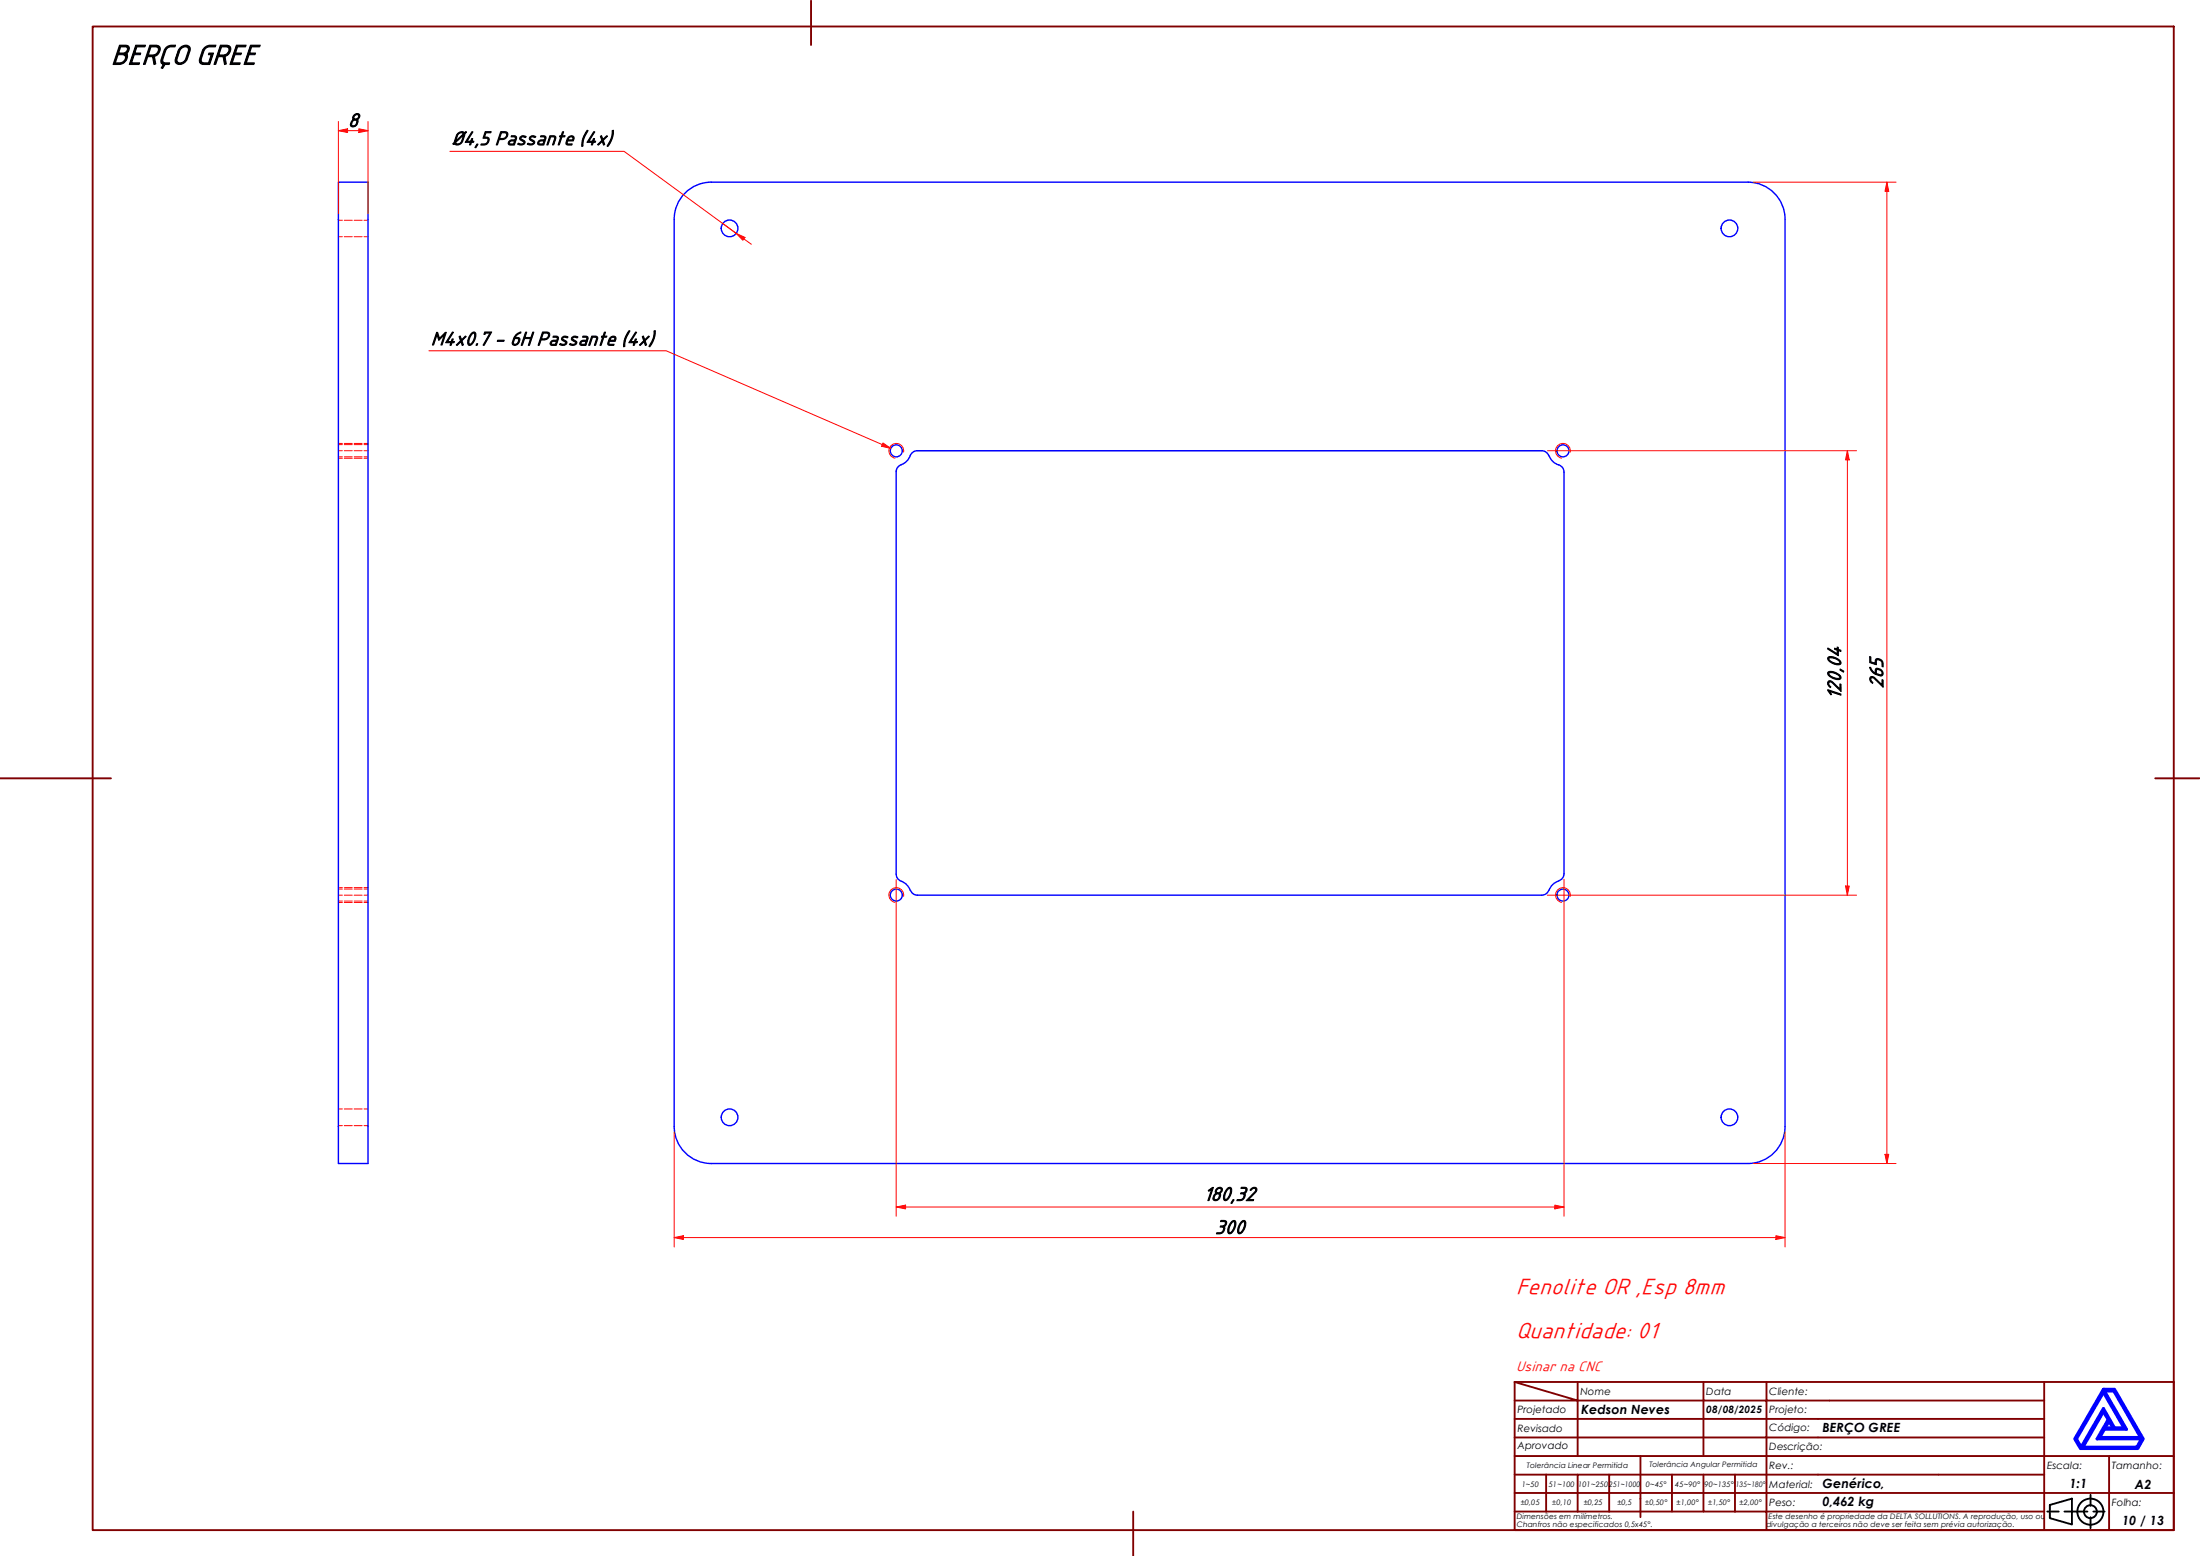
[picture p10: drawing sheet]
<svg xmlns="http://www.w3.org/2000/svg" width="594mm" height="420mm" viewBox="0 0 594 420" stroke-linecap="round" stroke-linejoin="round" font-family="sans-serif">
<!-- layer: Visible (ABNT) -->
<g fill="none" stroke="#00f" stroke-width=".38">
<path d="M91.4 49.2h8v265h-8zM192 49.2h280.1M192.1 49.2a10 10 0 0 0-10 10v245a10 10 0 0 0 10 10M472 49.2a10 10 0 0 1 10 10v245a10 10 0 0 1-10 10M416.3 121.7a2 2 0 0 1 1.9 1.3M416.4 121.7h-168.7a2.29 2.29 0 0 0-2.2 1.9l-1.1 1.3-1.1 .6a2.05 2.05 0 0 0-1.3 1.9v108.6a2 2 0 0 0 1.3 1.9M418.3 123.1l.6 1.1 1.4 1.1a2.24 2.24 0 0 1 2 2.2v108.4a2 2 0 0 1-1.4 1.9M243.3 237.9l1.5 1 1 1.5M420.9 237.9l-1.6 .9-1 1.6M245.9 240.4a2 2 0 0 0 1.8 1.3M247.7 241.7h168.7M418.2 240.4a2 2 0 0 1-1.9 1.3"/>
<path d="M192 314.2h280.1"/>
<circle cx="197" cy="61.7" r="2.25"/>
<circle cx="467" cy="61.7" r="2.25"/>
<circle cx="242" cy="121.7" r="1.62"/>
<circle cx="422.1" cy="121.7" r="1.62"/>
<circle cx="242" cy="241.7" r="1.62"/>
<circle cx="422.1" cy="241.7" r="1.62"/>
<circle cx="197" cy="301.7" r="2.25"/>
<circle cx="467" cy="301.7" r="2.25"/>
</g>
<!-- layer: Visible Narrow (ABNT) -->
<path d="M244 122.1a2 2 0 0 0-1.6-2.3 2 2 0 0 0-2.3 1.6 2 2 0 0 0 1.6 2.3M424 122.1a2 2 0 0 0-1.6-2.3 2 2 0 0 0-2.3 1.6 2 2 0 0 0 1.6 2.3M244 242a2 2 0 0 0-1.6-2.3 2 2 0 0 0-2.3 1.6 2 2 0 0 0 1.6 2.4M424 242a2 2 0 0 0-1.6-2.3 2 2 0 0 0-2.3 1.6 2 2 0 0 0 1.6 2.4" fill="none" stroke="#f00" stroke-width=".27"/>
<!-- layer: Hidden (ABNT) -->
<g fill="none" stroke="#f00" stroke-width=".27">
<path d="M91.4 59.5h1.1M93 59.5h2.1M95.6 59.5h2.2M98.3 59.5h1.1M91.4 63.9h1.1M93 63.9h2.1M95.6 63.9h2.2M98.3 63.9h1.1M91.4 119.7h1.1M93 119.7h2.1M95.6 119.7h2.2M98.3 119.7h1.1"/>
<path d="M91.4 121.7h1.1M91.4 123.4h1.1M91.4 120.1h1.1M91.4 123.7h1.1M93 121.7h2.1M93 123.4h2.1M93 120.1h2.1M93 123.7h2.1M95.6 121.7h2.2M95.6 123.4h2.2M95.6 120.1h2.2M95.6 123.7h2.2"/>
<path d="M98.3 121.7h1.1M98.3 123.4h1.1M98.3 120.1h1.1M98.3 123.7h1.1M91.4 239.7h1.1M93 239.7h2.1M95.6 239.7h2.2M98.3 239.7h1.1M91.4 241.7h1.1M91.4 243.3h1.1M91.4 240.1h1.1M91.4 243.7h1.1"/>
<path d="M93 241.7h2.1M93 243.3h2.1M93 240.1h2.1M93 243.7h2.1M95.6 241.7h2.2M95.6 243.3h2.2M95.6 240.1h2.2M95.6 243.7h2.2M98.3 241.7h1.1M98.3 243.3h1.1M98.3 240.1h1.1M98.3 243.7h1.1"/>
<path d="M91.4 299.4h1.1M93 299.4h2.1M95.6 299.4h2.2M98.3 299.4h1.1M91.4 304h1.1M93 304h2.1M95.6 304h2.2M98.3 304h1.1"/>
</g>
<!-- layer: Borda A3/A4 (ABNT) -->
<g fill="none" stroke="#800000" stroke-width=".51">
<path d="M25 7.2h562v406h-562zM219 .2v12M0 210.2h30M582 210.2h12M409 373.2l17 5h-17M409 373.2h178v40h-178zM426 378.2h34v4.9h17M426 378.2v15M426 373.2v5M460 373.2v5h17v4.9M477 373.2v5h75M552 373.2v20h-143"/>
<path d="M409 383.1h51v10.1M409 398.2h17M417.5 398.2v10M434.5 398.2h-8.5v10M443 393.2v16.5M451.5 398.2v10h-42.5M460 398.2v10h8.5M468.5 398.2v10M477 398.2h-42.5v10M477 383.1v5.1h-68M477 398.2v10h75M477 383.1h75"/>
<path d="M477 398.2h75M552 388.2h-75v10M569.5 393.2v9.9h17.5M587 393.2h-35v9.9h17.5v10.1M306 408.2v12M409 403.1h143v10.1M451.5 408.2h8.5M468.5 408.2h8.5v5"/>
</g>
<path d="M568 376l5.5 9.6h-2.5l-3-5.3-6 10.5-1.3-2.3zM568 375.1h3l7.7 13.4-1.4 2.6h-15.5l-1.5-2.6zM568.3 375.6h2.5l7.2 12.6h-11l1.3-2.3h5.9zM568 381.2l1.3 2.1-3 5.2h12l-1.3 2.3h-14.5zM569.5 383.8l1 1.8h-2z" fill="none" stroke="#00f" stroke-width=".83"/>
<!-- layer: 0 -->
<path d="M561.8 391.1h15.5" fill="none" stroke="#000" stroke-width=".27"/>
<g fill="none" stroke="#000" stroke-width=".51">
<path d="M552.8 408.2h3.1M553.5 406.4l6-1.7v6.9l-6-1.7zM557.5 408.2h6.2M564.5 403.6v3M564.5 409.7v3M565.3 408.2h3"/>
<circle cx="564.5" cy="408.2" r="3.5"/>
<circle cx="564.5" cy="408.2" r="1.75"/>
</g>
<path d="M182.1 334.2h2.4" fill="none" stroke="#f00" stroke-width=".27"/>
<path d="M182.1 334.2l2.4-.5v1z" fill="#f00"/>
<path d="M182.1 334.2l2.4-.5v1zM479.6 334.2h2.4" fill="none" stroke="#f00" stroke-width=".27"/>
<path d="M479.6 333.7l2.4 .5-2.4 .5z" fill="#f00"/>
<path d="M509.5 49.2v2.5M182.1 305.7v31M482 305.7v31M184.5 334.2h295.1M479.6 333.7l2.4 .5-2.4 .5z" fill="none" stroke="#f00" stroke-width=".27"/>
<path d="M509.5 49.2l.5 2.5h-1z" fill="#f00"/>
<path d="M509.5 49.2l.5 2.5h-1zM509.5 311.7v2.5" fill="none" stroke="#f00" stroke-width=".27"/>
<path d="M509 311.7h1l-.5 2.5z" fill="#f00"/>
<path d="M91.4 35.3h2.5M473.5 49.2h38.5M509.5 51.7v260M473.5 314.2h38.5M509 311.7h1l-.5 2.5z" fill="none" stroke="#f00" stroke-width=".27"/>
<path d="M91.4 35.3l2.5-.5v1z" fill="#f00"/>
<path d="M91.4 35.3l2.5-.5v1zM96.9 35.3h2.5" fill="none" stroke="#f00" stroke-width=".27"/>
<path d="M96.9 34.8l2.5 .5-2.5 .5z" fill="#f00"/>
<path d="M91.4 32.8v24.9M93.9 35.3h3M96.9 34.8l2.5 .5-2.5 .5zM99.4 32.8v24.9" fill="none" stroke="#f00" stroke-width=".27"/>
<path d="M238.3 120.1l2.2 1" fill="none" stroke="#f00" stroke-width=".27"/>
<path d="M238.4 119.6l2.1 1.5-2.4-.6z" fill="#f00"/>
<path d="M198.8 63l2.1 1.5M115.8 94.7h64.1l58.4 25.4M238.4 119.6l2.1 1.5-2.4-.6z" fill="none" stroke="#f00" stroke-width=".27"/>
<path d="M198.8 63l2.4 1.1-.6 .8z" fill="#f00"/>
<path d="M121.5 40.9h47l30.3 22.1-3.6-2.6M198.8 63l2.4 1.1-.6 .8zM200.9 64.5l2 1.5" fill="none" stroke="#f00" stroke-width=".27"/>
<path d="M498.9 121.7v2.5" fill="none" stroke="#f00" stroke-width=".27"/>
<path d="M498.9 121.7l.5 2.5h-1.1z" fill="#f00"/>
<path d="M498.9 121.7l.5 2.5h-1.1zM498.9 239.2v2.5" fill="none" stroke="#f00" stroke-width=".27"/>
<path d="M498.3 239.2h1.1l-.5 2.5z" fill="#f00"/>
<path d="M417.9 121.7h83.4M498.9 124.2v115M498.3 239.2h1.1l-.5 2.5zM417.8 241.7h83.5M242 325.9h2.5" fill="none" stroke="#f00" stroke-width=".27"/>
<path d="M242 325.9l2.5-.5v1z" fill="#f00"/>
<path d="M242 325.9l2.5-.5v1zM419.9 325.9h2.4" fill="none" stroke="#f00" stroke-width=".27"/>
<path d="M419.9 325.4l2.4 .5-2.4 .5z" fill="#f00"/>
<path d="M242 237.5v90.9M422.3 237.4v91M244.5 325.9h175.4M419.9 325.4l2.4 .5-2.4 .5z" fill="none" stroke="#f00" stroke-width=".27"/>
<text font-size="8.1" x="30" y="17.3">BERÇO GREE</text>
<g font-size="6.5" fill="#f00">
<text x="409.4" y="349.4">Fenolite OR ,Esp 8mm</text>
<text x="409.4" y="361.2">Quantidade: 01</text>
</g>
<g font-size="5.6">
<text x="94" y="34.2">8</text>
<text x="122" y="39.1">Ø4,5 Passante (4x)</text>
<text x="116.3" y="93.2">M4x0.7 - 6H Passante (4x)</text>
<text x="508.4" y="185.8" transform="rotate(-90 508.4 185.8)">265</text>
<text x="497.1" y="188.9" transform="rotate(-90 497.1 188.9)">120,04</text>
<text x="325" y="324.1">180,32</text>
<text x="328" y="333.1">300</text>
</g>
<text font-size="4.1" fill="#f00" x="409.4" y="370.1">Usinar na CNC</text>
<g font-size="3.4">
<text x="427" y="381.9">Kedson Neves</text>
<text x="492.1" y="386.6">BERÇO GREE</text>
<text x="492.1" y="401.9">Genérico,</text>
<text x="558.8" y="401.9">1:1</text>
<text x="576.5" y="401.9">A2</text>
<text x="492.1" y="406.6">0,462 kg</text>
<text x="573.1" y="411.7">10 / 13</text>
</g>
<g font-size="2.7">
<text x="426.8" y="376.7">Nome</text>
<text x="460.8" y="376.7">Data</text>
<text x="477.8" y="376.7">Cliente:</text>
<text x="409.8" y="381.4">Projetado</text>
<text x="460.8" y="381.5">08/08/2025</text>
<text x="477.8" y="381.4">Projeto:</text>
<text x="409.8" y="386.7">Revisado</text>
<text x="477.8" y="386.4">Código:</text>
<text x="409.8" y="391.4">Aprovado</text>
<text x="477.8" y="391.5">Descrição:</text>
<text x="477.8" y="401.7">Material:</text>
<text x="477.8" y="396.7">Rev.:</text>
<text x="552.8" y="396.7">Escala:</text>
<text x="570.3" y="396.7">Tamanho:</text>
<text x="477.8" y="406.6">Peso:</text>
<text x="570.3" y="406.7">Folha:</text>
</g>
<g font-size="2">
<text x="410.9" y="401.4">1~50</text>
<text x="412.3" y="396.4">Tolerância Linear Permitida</text>
<text x="418.2" y="401.4">51~100</text>
<text x="426.1" y="401.4">101~250</text>
<text x="434.5" y="401.4">251~1000</text>
<text x="444.4" y="401.4">0~45°</text>
<text x="445.4" y="396.2">Tolerância Angular Permitida</text>
<text x="452.4" y="401.4">45~90°</text>
<text x="460.3" y="401.4">90~135°</text>
<text x="468.7" y="401.4">135~180°</text>
<text x="410.7" y="406.3">±0,05</text>
<text x="419.2" y="406.3">±0,10</text>
<text x="427.7" y="406.3">±0,25</text>
<text x="436.8" y="406.3">±0,5</text>
<text x="444.2" y="406.3">±0,50°</text>
<text x="452.8" y="406.3">±1,00°</text>
<text x="461.3" y="406.3">±1,50°</text>
<text x="469.7" y="406.3">±2,00°</text>
<text x="409.6" y="410.2">Dimensões em milímetros.</text>
<text x="409.6" y="412.3">Chanfros não especificados 0,5x45°.</text>
<text x="477" y="412.3">divulgação a terceiros não deve ser feita sem prévia autorização.</text>
<text x="477.6" y="410.2">Este desenho é propriedade da DELTA SOLLUTIONS. A reprodução, uso ou</text>
</g>
</svg>
